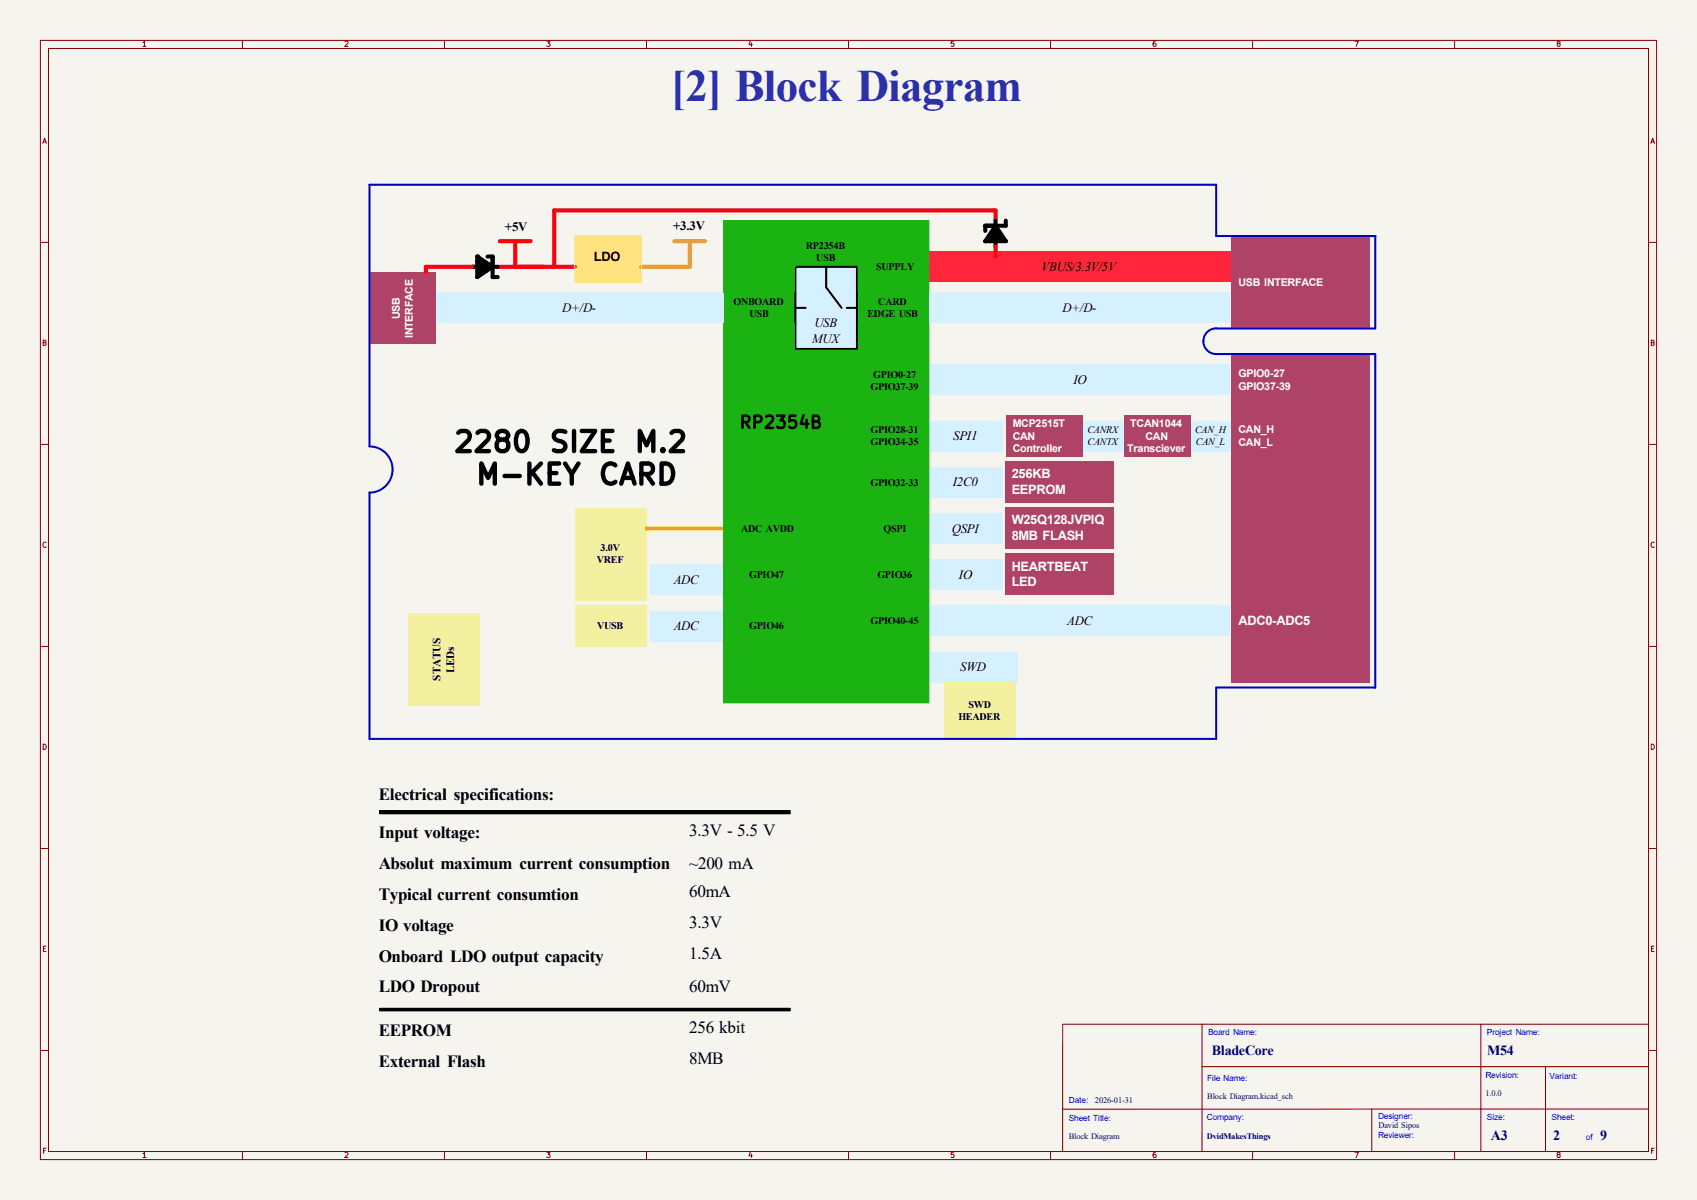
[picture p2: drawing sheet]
<svg xmlns="http://www.w3.org/2000/svg" width="420mm" height="297mm" viewBox="0 0 420 297" stroke-linecap="round" stroke-linejoin="round" font-family="sans-serif">
<path d="M0 0h420v297h-420z" fill="#f5f4ef" stroke="#f5f4ef" stroke-width=".25"/>
<g fill="none" stroke="#840000" stroke-width=".25">
<path d="M10 10h400v277h-400zM12 12h396v273h-396zM60 10v2M110 10v2M160 10v2M210 10v2M260 10v2M310 10v2M360 10v2M10 60h2M408 60h2M10 110h2"/>
<path d="M408 110h2M10 160h2M408 160h2M10 210h2M408 210h2M263 253.5v31.5M297.5 253.5v31.5M366.5 253.5v31.5M408 253.5h-144.9M10 260h2M297.5 264h110.5M339.5 274.5v10.5"/>
<path d="M382.5 264v21M408 260h2M408 274.5h-144.9M60 285v2M110 285v2M160 285v2M210 285v2M260 285v2M310 285v2M360 285v2"/>
</g>
<path d="M142.2 149.9h17.8v10.1h-17.8z" fill="#f3f0a0"/>
<path d="M160.8 139.7h18.3v7.6h-18.3z" fill="#d5f1ff"/>
<path d="M142.2 125.7h17.8v22.9h-17.8z" fill="#f3f0a0"/>
<path d="M160.8 151.1h18.3v7.7h-18.3z" fill="#d5f1ff"/>
<g fill="#1ab312">
<path d="M214.6 87h14v14.6h-14z"/>
<path d="M179.1 72.4h17.7v7.6h-17.7z"/>
</g>
<path d="M196.8 66h15.3v20.4h-15.3z" fill="#d5f1ff"/>
<path d="M212.1 72.4h17.8v7.6h-17.8z" fill="#1ab312"/>
<path d="M229.9 149.9h74.9v7.6h-74.9z" fill="#d5f1ff"/>
<g fill="#1ab312">
<path d="M180.3 127h19.1v7.6h-19.1z"/>
<path d="M180.3 151.1h19.1v7.7h-19.1z"/>
<path d="M180.3 138.4h19.1v7.7h-19.1z"/>
<path d="M214.6 149.9h14v7.6h-14z"/>
<path d="M214.6 138.4h14v7.7h-14z"/>
</g>
<g fill="#d5f1ff">
<path d="M229.9 127h18.3v7.6h-18.3z"/>
<path d="M229.9 138.4h18.3v7.7h-18.3z"/>
</g>
<path d="M214.6 127h14v7.6h-14z" fill="#1ab312"/>
<path d="M107.9 72.4h71.2v7.6h-71.2z" fill="#d5f1ff"/>
<path d="M229.9 62.2h74.9v7.7h-74.9z" fill="#ff263b"/>
<g fill="#d5f1ff">
<path d="M229.9 72.4h74.9v7.6h-74.9z"/>
<path d="M294.6 104.1h10.2v7.7h-10.2z"/>
<path d="M268 104.1h10.1v7.7h-10.1z"/>
<path d="M229.9 90.2h74.9v7.6h-74.9z"/>
</g>
<g fill="#af4367">
<path d="M248.9 102.9h19.1v10.1h-19.1z"/>
<path d="M278.1 102.9h16.5v10.1h-16.5z"/>
</g>
<path d="M229.9 161.3h22.1v7.6h-22.1z" fill="#d5f1ff"/>
<g fill="#af4367">
<path d="M248.7 125.6h26.9v10.2h-26.9z"/>
<path d="M248.7 114.2h26.9v10.1h-26.9z"/>
</g>
<path d="M233.7 168.9h17.8v14h-17.8z" fill="#f3f0a0"/>
<path d="M248.7 137h26.9v10.2h-26.9z" fill="#af4367"/>
<path d="M101 151.8h17.7v22.8h-17.7z" fill="#f3f0a0"/>
<path d="M91.4 67.3h16.5v17.8h-16.5z" fill="#af4367"/>
<g fill="#1ab312">
<path d="M214.6 62.2h14v7.7h-14z"/>
<path d="M196.8 58.4h15.3v7.6h-15.3z"/>
<path d="M214.6 115.6h14v7.6h-14z"/>
</g>
<g fill="#af4367">
<path d="M304.8 88.9h34.3v10.2h-34.3z"/>
<path d="M304.8 102.9h34.3v10.1h-34.3z"/>
<path d="M304.8 148.6h34.3v10.2h-34.3z"/>
<path d="M304.8 87.6h34.3v81.3h-34.3z"/>
</g>
<path d="M229.9 104.1h18.3v7.7h-18.3z" fill="#d5f1ff"/>
<path d="M214.6 104.1h14v7.7h-14z" fill="#1ab312"/>
<path d="M229.9 115.6h18.3v7.6h-18.3z" fill="#d5f1ff"/>
<path d="M304.8 58.4h34.3v22.9h-34.3z" fill="#af4367"/>
<g fill="#1ab312">
<path d="M212.4 69.9h17.5v2.5h-17.5z"/>
<path d="M214.6 123.2h14v3.8h-14z"/>
<path d="M214.6 134.6h14v3.8h-14z"/>
</g>
<path d="M94 249.6h101.6v.6h-101.6z" fill="#000"/>
<path d="M179.1 54.6h50.8v3.8h-50.8z" fill="#1ab312"/>
<path d="M94 200.7h101.6v.7h-101.6z" fill="#000"/>
<g fill="#1ab312">
<path d="M212.1 58.4h17.8v3.8h-17.8z"/>
<path d="M228.6 62.2h1.3v3.8h-1.3z"/>
<path d="M212.1 62.2h2.5v3.5h-2.5z"/>
<path d="M179.1 58.4h17.7v7.6h-17.7z"/>
<path d="M212.4 64.8h2.2v5.1h-2.2z"/>
<path d="M228.6 66h1.3v3.9h-1.3z"/>
<path d="M212.4 80h17.5v6.5h-17.5z"/>
<path d="M179.1 80h17.4v7.6h-17.4z"/>
</g>
<path d="M141.5 65.7h.6v.7h-.6z" fill="#ff00ab"/>
<path d="M142.2 58.4h16.5v11.5h-16.5z" fill="#ffe37f"/>
<g fill="#1ab312">
<path d="M179.1 66h17.4v6.4h-17.4z"/>
<path d="M179.1 86.7h50.8v87.3h-50.8z"/>
<path d="M214.6 111.8h14v3.8h-14z"/>
<path d="M188 111.8h13.9v2.5h-13.9z"/>
</g>
<path d="M91.4 45.7h209.6v12.7h39.4v22.9h-39.4a3.2 3.2 0 0 0-3.2 3.2 3.2 3.2 0 0 0 3.2 3.1h39.4v82.6h-39.4v12.7h-209.6v-61a5.7 5.7 0 0 0 5.8-5.7 5.7 5.7 0 0 0-5.8-5.7z" fill="none" stroke="#0000c2" stroke-width=".5"/>
<path d="M166.9 59.7h7.6M170.7 59.7v6.3h-12" fill="none" stroke="#ff9e07" stroke-width="1"/>
<g fill="none" stroke="#000" stroke-width="1">
<path d="M245.1 58.4h1.3M245.1 58.4v1.3l1.3-1.3M246.4 54.6v1.3M246.4 57.2v3.8M246.4 55.9l-2.6 3.8h5.1M246.4 57.2l-1.3 1.2M246.4 55.9l2.5 3.8M246.4 57.2l2.5 2.5M246.4 58.4l2.5 1.3M248.9 54.6v1.3h-5.1v1.3M116.8 66h3.8M119.4 66l-1.3 2.6"/>
<path d="M119.4 64.8h-1.3l1.3 1.2M119.4 64.8l1.2 1.2M119.4 64.8v1.2M120.6 66l-2.5 2.6M120.6 63.5h1.3v5.1h1.3M121.9 66h1.3M121.9 66l-3.8-2.5v5.1M121.9 66l-3.8 2.6"/>
</g>
<path d="M123.7 59.7h7.6M127.5 59.7v6.3M246.4 54.6v-2.5h-109.2v13.9M116.8 66h-11.4v1.3M123.2 66h19M246.4 61v2.5" fill="none" stroke="#ff000b" stroke-width="1"/>
<path d="M196.8 66h15.3v20.4h-15.3zM196.8 76.2h2.6M204.5 66v5.1l3.8 5.1M209.5 76.2h2.6" fill="none" stroke="#000" stroke-width=".5"/>
<path d="M160 130.8h18.6" fill="none" stroke="#ff9600" stroke-width="1"/>
<g fill="#000">
<circle cx="243.8" cy="59.7" r=".5"/>
<circle cx="118.1" cy="63.5" r=".5"/>
</g>
<path d="M340.4 58.4h.1" fill="none" stroke="#0000c2" stroke-width=".25"/>
<g fill="none" stroke="#1ab312" stroke-width=".25">
<path d="M179.1 54.6h50.8v3.8h-50.8zM179.1 58.4h17.7v7.6h-17.7zM212.1 58.4h17.8v3.8h-17.8zM179.1 66h17.4v6.4h-17.4zM212.1 62.2h2.5v3.5h-2.5zM212.4 69.9h17.5v2.5h-17.5zM212.4 64.8h2.2v5.1h-2.2zM228.6 62.2h1.3v3.8h-1.3zM228.6 66h1.3v3.9h-1.3zM179.1 80h17.4v7.6h-17.4zM179.1 86.7h50.8v87.3h-50.8zM212.4 80h17.5v6.5h-17.5z"/>
<path d="M188 111.8h13.9v2.5h-13.9zM214.6 111.8h14v3.8h-14zM214.6 123.2h14v3.8h-14zM214.6 134.6h14v3.8h-14z"/>
</g>
<path d="M94 200.7h101.6v.7h-101.6zM94 249.6h101.6v.6h-101.6z" fill="none" stroke="#000" stroke-width=".25"/>
<path d="M141.5 65.7h.6v.7h-.6z" fill="none" stroke="#ff00ab" stroke-width=".25"/>
<path d="M142.2 58.4h16.5v11.5h-16.5z" fill="none" stroke="#ffe37f" stroke-width=".25"/>
<text font-size="11.1" fill="#2b31a8" x="166" y="25.1">[2] Block Diagram</text>
<g font-size="5">
<text x="112" y="113.2">2280</text>
<text x="135.6" y="113.2">SIZE</text>
<text x="156.7" y="113.2">M.2</text>
<text x="117.4" y="121.2">M-KEY</text>
<text x="147.8" y="121.2">CARD</text>
</g>
<g font-size="4.2">
<text x="93.7" y="198">Electrical specifications:</text>
<text x="93.7" y="207.5">Input voltage:</text>
<text x="170.6" y="206.9">3.3V - 5.5 V</text>
<text x="93.7" y="215.1">Absolut maximum current consumption</text>
<text x="170.6" y="215.1">~200 mA</text>
<text x="93.7" y="222.8">Typical current consumtion</text>
<text x="170.6" y="222.1">60mA</text>
<text x="93.7" y="230.4">IO voltage</text>
<text x="170.6" y="229.7">3.3V</text>
<text x="93.7" y="238">Onboard LDO output capacity</text>
<text x="170.6" y="237.4">1.5A</text>
<text x="93.7" y="245.6">LDO Dropout</text>
<text x="170.6" y="245.6">60mV</text>
<text x="93.7" y="256.4">EEPROM</text>
<text x="170.6" y="255.8">256 kbit</text>
<text x="170.6" y="263.4">8MB</text>
<text x="93.7" y="264">External Flash</text>
</g>
<g font-size="3.5" fill="#00007f">
<text x="299.9" y="261.1">BladeCore</text>
<text x="368.1" y="261.1">M54</text>
<text x="369" y="282.1">A3</text>
<text x="384.4" y="282.1">2</text>
<text x="396" y="282.1">9</text>
</g>
<g font-size="3.2">
<text x="125" y="57.3">+5V</text>
<text x="166.6" y="57">+3.3V</text>
<text x="147" y="64.7">LDO</text>
<text x="257.8" y="67">VBUS/3.3V/5V</text>
<text x="139.1" y="77.2">D+/D-</text>
<text x="263" y="77.2">D+/D-</text>
<text x="201.5" y="81">USB</text>
<text x="201" y="84.8">MUX</text>
<text x="265.6" y="95">IO</text>
<text x="235.9" y="109">SPI1</text>
<text x="235.8" y="120.4">I2C0</text>
<text x="235.6" y="131.8">QSPI</text>
<text x="237.3" y="143.2">IO</text>
<text x="166.7" y="144.5">ADC</text>
<text x="166.7" y="155.9">ADC</text>
<text x="264.1" y="154.7">ADC</text>
<text x="237.6" y="166.1">SWD</text>
</g>
<g font-size="3.2" fill="#fff">
<text x="250.4" y="118.3">256KB</text>
<text x="250.4" y="122.2">EEPROM</text>
<text x="250.4" y="129.8">W25Q128JVPIQ</text>
<text x="250.4" y="133.6">8MB FLASH</text>
<text x="250.4" y="141.2">HEARTBEAT</text>
<text x="250.4" y="145">LED</text>
<text x="306.5" y="154.7">ADC0-ADC5</text>
</g>
<text font-size="3" x="182.7" y="106.8">RP2354B</text>
<g font-size="2.8">
<text x="112.4" y="166.6" transform="rotate(-90 112.4 166.6)">LEDs</text>
<text x="109.1" y="168.4" transform="rotate(-90 109.1 168.4)">STATUS</text>
</g>
<g font-size="2.6" fill="#fff">
<text x="306.5" y="70.7">USB INTERFACE</text>
<text x="98.9" y="79" transform="rotate(-90 98.9 79)">USB</text>
<text x="102.1" y="83.7" transform="rotate(-90 102.1 83.7)">INTERFACE</text>
<text x="306.5" y="93.2">GPIO0-27</text>
<text x="306.5" y="96.4">GPIO37-39</text>
<text x="250.6" y="105.6">MCP2515T</text>
<text x="279.7" y="105.6">TCAN1044</text>
<text x="306.5" y="107.2">CAN_H</text>
<text x="250.6" y="108.8">CAN</text>
<text x="250.6" y="112">Controller</text>
<text x="279" y="112">Transciever</text>
<text x="283.5" y="108.8">CAN</text>
<text x="306.5" y="110.4">CAN_L</text>
</g>
<g font-size="2.5">
<text x="199.4" y="61.5">RP2354B</text>
<text x="202" y="64.5">USB</text>
<text x="216.8" y="66.8">SUPPLY</text>
<text x="181.5" y="75.5">ONBOARD</text>
<text x="217.4" y="75.5">CARD</text>
<text x="185.5" y="78.5">USB</text>
<text x="214.7" y="78.5">EDGE USB</text>
<text x="216.1" y="93.6">GPIO0-27</text>
<text x="215.5" y="96.6">GPIO37-39</text>
<text x="215.5" y="107.2">GPIO28-31</text>
<text x="269.1" y="107.2">CANRX</text>
<text x="295.8" y="107.2">CAN_H</text>
<text x="215.5" y="110.2">GPIO34-35</text>
<text x="269.2" y="110.2">CANTX</text>
<text x="296" y="110.2">CAN_L</text>
<text x="215.5" y="120.2">GPIO32-33</text>
<text x="183.4" y="131.6">ADC AVDD</text>
<text x="218.7" y="131.6">QSPI</text>
<text x="148.6" y="136.4">3.0V</text>
<text x="147.7" y="139.5">VREF</text>
<text x="185.4" y="143">GPIO47</text>
<text x="217.1" y="143">GPIO36</text>
<text x="147.8" y="155.7">VUSB</text>
<text x="185.4" y="155.7">GPIO46</text>
<text x="215.5" y="154.5">GPIO40-45</text>
<text x="237.2" y="178.2">HEADER</text>
<text x="239.7" y="175.2">SWD</text>
</g>
<g font-size="2.1" fill="#00f">
<text x="299" y="256.2">Board Name:</text>
<text x="368" y="256.2">Project Name:</text>
<text x="298.8" y="267.4">File Name:</text>
<text x="367.6" y="266.9">Revision:</text>
<text x="383.5" y="267">Variant:</text>
<text x="264.5" y="272.9">Date:</text>
<text x="264.5" y="277.5">Sheet Title:</text>
<text x="298.7" y="277.3">Company:</text>
<text x="341.1" y="281.7">Reviewer:</text>
<text x="341.1" y="277">Designer:</text>
<text x="368" y="277.2">Size:</text>
<text x="384" y="277.2">Sheet:</text>
<text x="392.5" y="282.2">of</text>
</g>
<g font-size="2.1" fill="#00007f">
<text x="271" y="272.9">2026-01-31</text>
<text x="298.8" y="271.9">Block Diagram.kicad_sch</text>
<text x="367.6" y="271.4">1.0.0</text>
<text x="264.5" y="282">Block Diagram</text>
<text x="298.7" y="281.8">DvidMakesThings</text>
<text x="341.2" y="279.2">David Sipos</text>
</g>
<g font-size="1.3" fill="#840000">
<text x="35" y="11.9">1</text>
<text x="85" y="11.9">2</text>
<text x="135" y="11.9">3</text>
<text x="185" y="11.9">4</text>
<text x="235" y="11.9">5</text>
<text x="285" y="11.9">6</text>
<text x="335" y="11.9">7</text>
<text x="385" y="11.9">8</text>
<text x="10.3" y="35.9">A</text>
<text x="408.3" y="35.9">A</text>
<text x="10.3" y="85.9">B</text>
<text x="408.2" y="85.9">B</text>
<text x="10.3" y="135.9">C</text>
<text x="408.2" y="135.9">C</text>
<text x="10.3" y="185.9">D</text>
<text x="408.2" y="185.9">D</text>
<text x="10.3" y="235.9">E</text>
<text x="408.3" y="235.9">E</text>
<text x="10.3" y="285.9">F</text>
<text x="35" y="286.9">1</text>
<text x="85" y="286.9">2</text>
<text x="135" y="286.9">3</text>
<text x="185" y="286.9">4</text>
<text x="235" y="286.9">5</text>
<text x="285" y="286.9">6</text>
<text x="335" y="286.9">7</text>
<text x="385" y="286.9">8</text>
<text x="408.3" y="285.9">F</text>
</g>
</svg>
